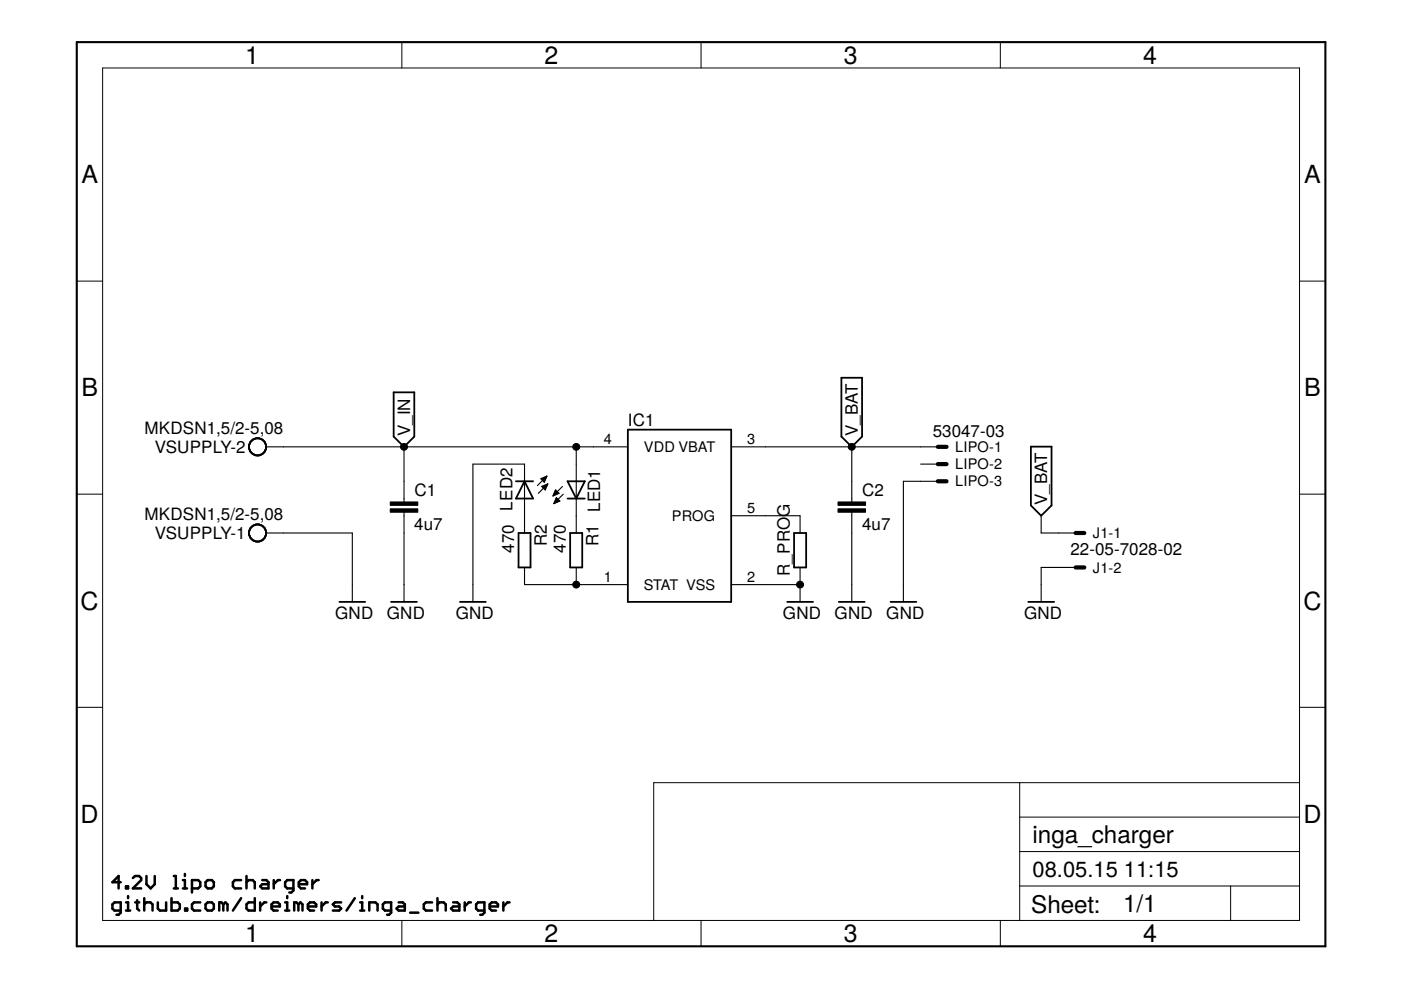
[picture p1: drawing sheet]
<svg xmlns="http://www.w3.org/2000/svg" width="297mm" height="210mm" viewBox="0 0 297 210" stroke-linecap="round" stroke-linejoin="round" font-family="sans-serif">
<g fill="none" stroke="#000" stroke-width=".38">
<path d="M83.5 83.2h4.3v9.4l-2.1 2.1-2.2-2.1zM133.1 91.1h21.9v36.5h-21.9zM178.4 80.1h4.4v12.5l-2.2 2.1-2.2-2.1zM218.6 94.7h4.3v12.5l-2.2 2.1-2.1-2.1zM109.4 102h3.6M109.9 113h2.6v7.3h-2.6zM111.2 102l1.8 3.7h-3.6zM120.3 102h3.7l-1.8 3.7zM120.3 105.7h3.7M120.9 113h2.5v7.3h-2.5zM168.4 113h2.5v7.3h-2.5zM72 127.6h5.4"/>
<path d="M82.9 127.6h5.5M97.5 127.6h5.5M166.9 127.6h5.5M177.8 127.6h5.5M188.8 127.6h5.5M218 127.6h5.5"/>
<circle cx="54.6" cy="94.7" r="1.82"/>
<circle cx="54.6" cy="113" r="1.82"/>
</g>
<g fill="none" stroke="#000" stroke-width=".53">
<path d="M25.6 187h-1.8l1.3-1.3v2.7M25.6 193.1h-1.3l-.5-.5v-.9l.5-.4h1.3v2.2l-.5 .5h-.4M26.7 187.9h.5v.5h-.5zM26.7 191.3h.5v1.8M26.7 193.1h.9M27.2 190v.4M28.2 186.2l.4-.5h.9l.4 .5v.4l-1.7 1.8h1.7M28.7 191.3h.8M29.1 190.9v1.7l.4 .5M30.6 191.7l.4-.4h.9l.4 .4v1.4M30.6 190.4v2.7M31.1 185.7v1.8l.8 .9 .9-.9v-1.8"/>
<path d="M33.5 191.3v1.3l.4 .5h1.3v-1.8M36.4 190.4v2.7h1.3l.4-.5v-.9l-.4-.4h-1.3M36.9 188.4h.8M36.9 185.7h.4v2.7M38.8 188.4h.8M38.8 186.6h.4v1.8M39.2 185.3v.4M39.2 192.6h.5v.5h-.5zM40.7 188.4h1.3l.5-.5v-.9l-.5-.4h-1.3v2.6M42.5 191.3h-1.4l-.4 .4v.9l.4 .5h1.4M43.6 187l.4-.4h.9l.4 .4v.9l-.4 .5h-.9l-.4-.5zM43.6 191.7l.4-.4h.9l.4 .4v.9l-.4 .5h-.9l-.4-.5z"/>
<path d="M47.3 191.7l-.4-.4h-.4v1.8M47.3 191.7v1.4M47.3 191.7l.5-.4 .4 .4v1.4M51.1 186.6h-1.3l-.4 .4v.9l.4 .5h1.3M51.1 190.4l-1.7 2.7M52.3 187l.4-.4h.9l.4 .4v1.4M52.3 185.7v2.7M54 190.4v2.7h-1.3l-.4-.5v-.9l.4-.4h1.3M55.2 191.3v1.8M55.6 186.6h.9l.4 .4v1.4h-1.3l-.4-.5 .4-.4h1.3M56.5 191.3h-.5l-.8 .9M57.6 192.2h1.7v-.5l-.4-.4h-.9l-.4 .4v.9l.4 .5h.9"/>
<path d="M58 186.6v1.8M59.4 186.6h-.5l-.9 .9M60.5 191.3h.4v1.8M60.5 193.1h.8M60.9 190v.4M62.2 188.4h-1.3l-.4-.5v-.9l.4-.4h1.3v2.2l-.4 .4h-.5M63.3 191.7l-.5-.4h-.4v1.8M63.3 191.7v1.4M63.3 191.7l.4-.4 .4 .4v1.4M63.4 187.5h1.7v-.5l-.4-.4h-.9l-.4 .4v.9l.4 .5h.9M65.3 192.2h1.7v-.5l-.4-.4h-.9l-.4 .4v.9l.4 .5h.9M66.2 186.6v1.8"/>
<path d="M67.6 186.6h-.5l-.9 .9M68.2 191.3v1.8M69.5 191.3h-.5l-.8 .9M72.3 191.3h-1.3l-.4 .4 .4 .5h.9l.4 .4-.4 .5h-1.3M75.2 190.4l-1.7 2.7M76.4 191.3h.4v1.8M76.4 193.1h.8M76.8 190v.4M78.3 193.1v-1.8h1.3l.5 .4v1.4M82.9 193.1h-1.3l-.4-.5v-.9l.4-.4h1.3v2.2l-.4 .5h-.4M84.5 191.3h.9l.4 .4v1.4h-1.3l-.4-.5 .4-.4h1.3M87 193.5h1.7"/>
<path d="M91.6 191.3h-1.3l-.4 .4v.9l.4 .5h1.3M92.8 191.7l.4-.4h.9l.4 .4v1.4M92.8 190.4v2.7M96.1 191.3h.8l.5 .4v1.4h-1.3l-.5-.5 .5-.4h1.3M98.5 191.3v1.8M99.8 191.3h-.4l-.9 .9M102.7 193.1h-1.3l-.5-.5v-.9l.5-.4h1.3v2.2l-.4 .5h-.5M103.8 192.2h1.8v-.5l-.4-.4h-.9l-.5 .4v.9l.5 .5h.9M106.7 191.3v1.8M108 191.3h-.4l-.9 .9"/>
</g>
<g fill="none" stroke="#000" stroke-width=".23">
<path d="M56.4 94.7h76.7M85.7 94.7v11.7M122.2 94.7v18.3M155 94.7h43.8M180.6 94.7v11.7M195.2 98.4h3.6M56.4 113h18.3v14.6M85.7 108.6v19M111.2 113v-14.6h-10.9v29.2M114.7 101.5l1.3-.6-.6 1.3zM114.8 101.6h.9M114.9 101.4h.9"/>
<path d="M114.9 103.1h1M115 101.8h.6M115 103.3h.8M115.2 102h.3M115.2 103.5h.6M115.3 101.2h.5M115.4 102.2h.1M115.4 102.9h.6M115.4 103.7h.3M115.6 103.9h.1M115.7 101h.2M115.8 102.7h.3"/>
<path d="M116 100.9l-2.1 2.1M116.1 102.6l-2 2M116.1 102.6l-.5 1.3M116.1 102.6l-1.2 .5 .7 .8M117.3 105h.3M117.4 104.8h.7M117.5 104.6h1M117.5 106.7h.2M117.5 104.4h.8M117.6 106.5h.6M117.6 104.2h.6M117.6 106.3h1"/>
<path d="M117.7 104.1h.3M117.7 106.1h.9M117.8 103.9l.7 .7-1.3 .6zM117.8 105.9h.6M117.9 105.7h.3M118 105.5l-.6 1.3M118 105.5l.7 .7-1.3 .6M118 105.5h.1M119.3 103.1l-2.1 2.1M119.4 104.8l-2 2M155 109.3h14.6v3.7M180.6 108.6v19"/>
<path d="M198.8 102h-7.3v25.6M220.7 109.3v3.7h7.3M111.2 120.3v3.7h21.9M122.2 120.3v3.7M155 124h14.6M169.6 120.3v7.3M228 120.3h-7.3v7.3"/>
</g>
<path d="M82.7 107.9h5.9v.7h-5.9zM82.7 106.4h5.9v.7h-5.9zM177.7 107.9h5.8v.7h-5.8zM177.7 106.4h5.8v.7h-5.8z" fill="#000" stroke="#000" stroke-width=".21"/>
<path d="M198.8 94.7h1.9M198.8 98.4h1.9M198.8 102h1.9M228 113h1.9M228 120.3h1.9" fill="none" stroke="#000" stroke-width=".89"/>
<g fill="none" stroke="#000" stroke-width=".21">
<path d="M21.8 14.4h253.7v180.8h-253.7zM85.2 8.9v5.5M148.6 8.9v5.5M212.1 8.9v5.5M16.3 59.6h5.5M275.5 59.6h5.5M16.3 104.8h5.5M275.5 104.8h5.5M16.3 150h5.5M275.5 150h5.5M216.2 165.9v29.3M216.2 173.2h59.3"/>
<path d="M275.5 165.9h-136.9v29.3M85.2 195.2v5.4M148.6 195.2v5.4M212.1 195.2v5.4M216.2 187.9h59.3M216.2 180.6h59.3M260.9 187.9v7.3"/>
</g>
<path d="M16.3 8.9h264.7v191.7h-264.7z" fill="none" stroke="#000" stroke-width=".44"/>
<g fill="#000" stroke="#000" stroke-width=".21">
<circle cx="85.7" cy="94.7" r=".73"/>
<circle cx="122.2" cy="94.7" r=".73"/>
<circle cx="180.6" cy="94.7" r=".73"/>
<circle cx="122.2" cy="123.9" r=".73"/>
<circle cx="169.6" cy="123.9" r=".73"/>
</g>
<g font-size="5.3">
<text x="52" y="13.5">1</text>
<text x="115.5" y="13.5">2</text>
<text x="178.9" y="13.5">3</text>
<text x="242.3" y="13.5">4</text>
<text x="17.2" y="38.9">A</text>
<text x="276.5" y="38.9">A</text>
<text x="17.2" y="84.1">B</text>
<text x="276.5" y="84.1">B</text>
<text x="17.1" y="129.2">C</text>
<text x="276.4" y="129.2">C</text>
<text x="17.1" y="174.4">D</text>
<text x="276.4" y="174.4">D</text>
<text x="52" y="199.8">1</text>
<text x="115.5" y="199.8">2</text>
<text x="178.9" y="199.8">3</text>
<text x="242.3" y="199.8">4</text>
</g>
<g font-size="5.1">
<text x="218.9" y="178.7">inga_charger</text>
<text x="218.6" y="193.5">Sheet:</text>
<text x="238.1" y="193.3">1/1</text>
</g>
<g font-size="4.6">
<text x="218.9" y="186">08.05.15</text>
<text x="238.3" y="186">11:15</text>
</g>
<g font-size="3.6">
<text x="30.7" y="92">MKDSN1,5/2-5,08</text>
<text x="86.9" y="92.5" transform="rotate(-90 86.9 92.5)">V_IN</text>
<text x="133.1" y="90.4">IC1</text>
<text x="181.9" y="92.5" transform="rotate(-90 181.9 92.5)">V_BAT</text>
<text x="197.8" y="92.7">53047-03</text>
<text x="32.8" y="96">VSUPPLY-2</text>
<text x="87.9" y="105.1">C1</text>
<text x="182.8" y="105.1">C2</text>
<text x="222" y="107.1" transform="rotate(-90 222 107.1)">V_BAT</text>
<text x="30.7" y="110.3">MKDSN1,5/2-5,08</text>
<text x="87.8" y="112.5">4u7</text>
<text x="108.7" y="108.2" transform="rotate(-90 108.7 108.2)">LED2</text>
<text x="127.3" y="108.6" transform="rotate(-90 127.3 108.6)">LED1</text>
<text x="182.8" y="112.5">4u7</text>
<text x="32.8" y="114.3">VSUPPLY-1</text>
<text x="109" y="117.2" transform="rotate(-90 109 117.2)">470</text>
<text x="115.9" y="115.8" transform="rotate(-90 115.9 115.8)">R2</text>
<text x="120" y="117.2" transform="rotate(-90 120 117.2)">470</text>
<text x="126.9" y="115.8" transform="rotate(-90 126.9 115.8)">R1</text>
<text x="227" y="117.6">22-05-7028-02</text>
<text x="167.5" y="122.1" transform="rotate(-90 167.5 122.1)">R_PROG</text>
<text x="71.1" y="131.3">GND</text>
<text x="82" y="131.3">GND</text>
<text x="96.6" y="131.3">GND</text>
<text x="166" y="131.3">GND</text>
<text x="177" y="131.3">GND</text>
<text x="187.9" y="131.3">GND</text>
<text x="217.1" y="131.3">GND</text>
</g>
<g font-size="3.1">
<text x="128" y="94.2">4</text>
<text x="136.5" y="95.8">VDD VBAT</text>
<text x="158.4" y="94.2">3</text>
<text x="202.5" y="95.8">LIPO-1</text>
<text x="202.5" y="99.5">LIPO-2</text>
<text x="202.5" y="103.1">LIPO-3</text>
<text x="142.5" y="110.4">PROG</text>
<text x="158.4" y="108.8">5</text>
<text x="231.7" y="114.1">J1-1</text>
<text x="128" y="123.4">1</text>
<text x="136.5" y="125">STAT VSS</text>
<text x="158.4" y="123.4">2</text>
<text x="231.7" y="121.4">J1-2</text>
</g>
</svg>
